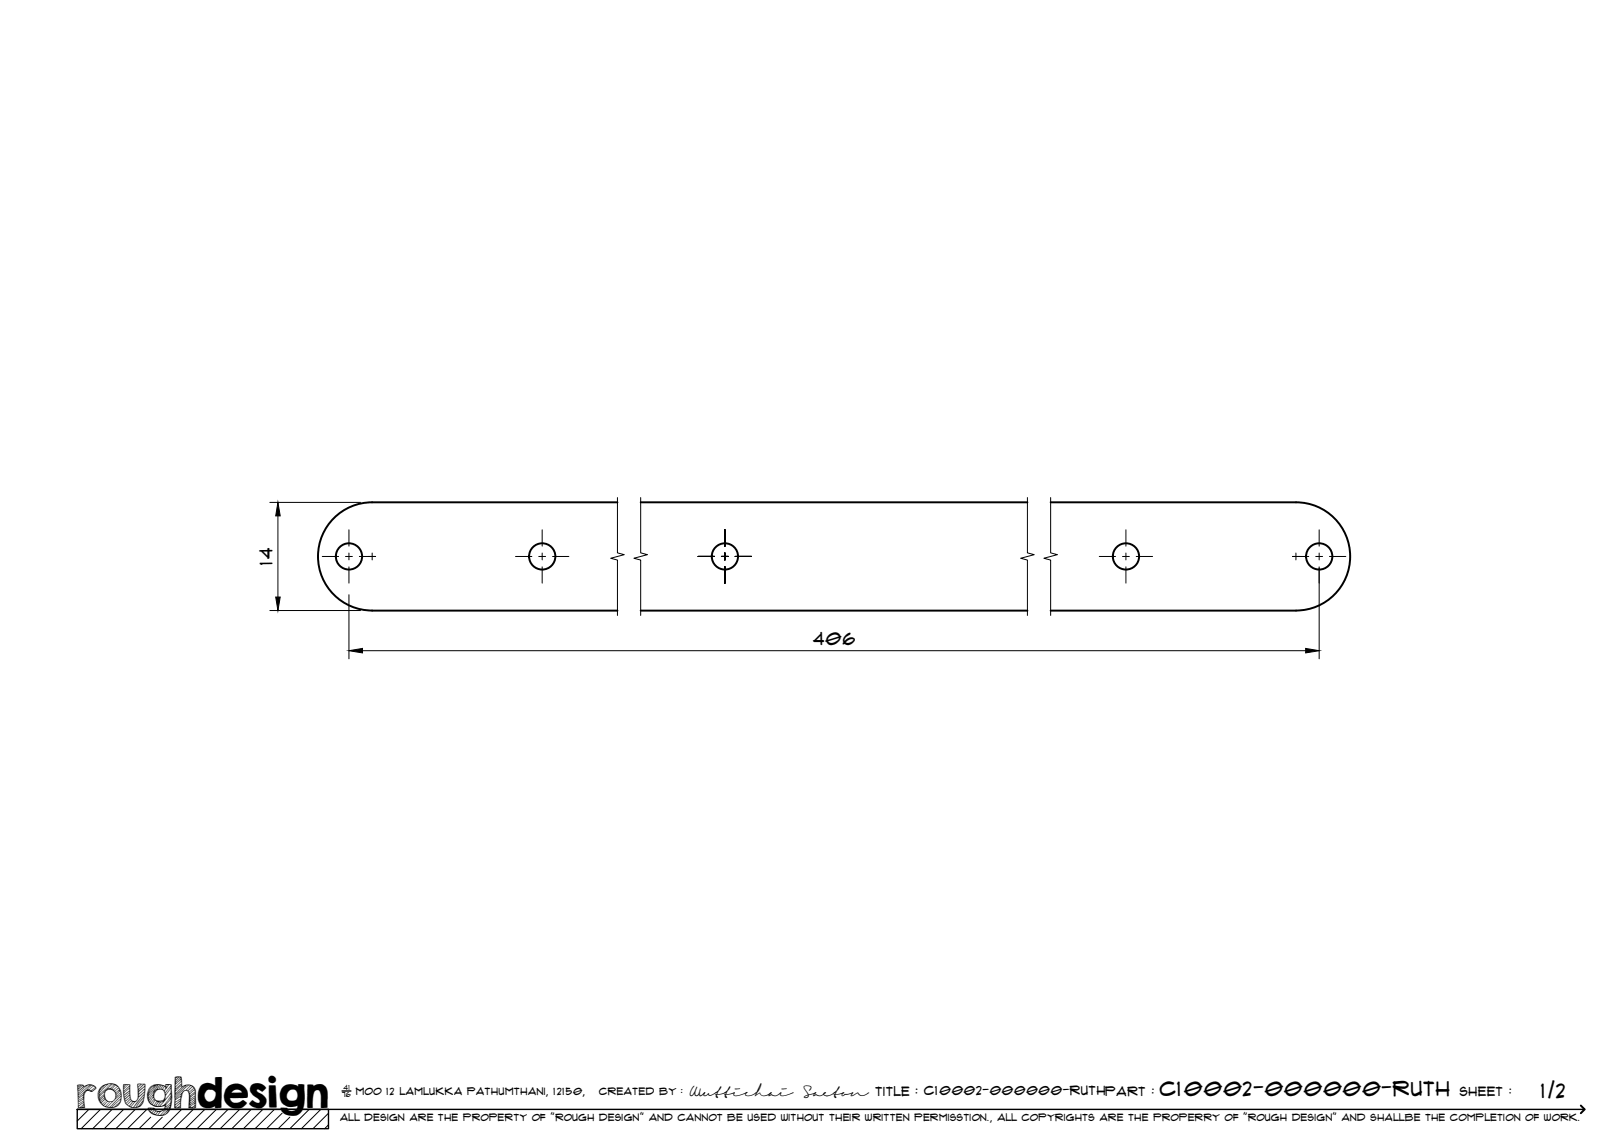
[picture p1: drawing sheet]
<svg xmlns="http://www.w3.org/2000/svg" width="420mm" height="297mm" viewBox="0 0 420 297" stroke-linecap="round" stroke-linejoin="round" font-family="sans-serif">
<!-- layer: Visible -->
<g fill="none" stroke="#000" stroke-width=".51">
<path d="M96.3 130h63.4M96.3 130a14 14 0 0 0-14 14 14 14 0 0 0 14 14M165.8 130h100M271.8 130h63.5a14 14 0 0 1 14 14 14 14 0 0 1-14 14M96.3 158h63.4M165.8 158h100M271.8 158h63.5"/>
<circle cx="90.3" cy="144" r="3.4"/>
<circle cx="140.3" cy="144" r="3.4"/>
<circle cx="187.5" cy="144" r="3.4"/>
<circle cx="291.3" cy="144" r="3.4"/>
<circle cx="341.3" cy="144" r="3.4"/>
</g>
<!-- layer: TitleBlock -->
<path d="M20 287h65v5h-65zM20 287h390M88.5 282.3h2.3" fill="none" stroke="#000" stroke-width=".36"/>
<path d="M409 286.1l1 .9-1 1" fill="none" stroke="#000" stroke-width=".51"/>
<g fill="none" stroke="#000" stroke-width=".26">
<path d="M23 287l-3 3.1M26 287l-5 5M29 287l-5 5M32 287l-5 5M35 287l-5 5M38 287l-5 5M39 289.1l-3 2.9M42 289.1l-3 2.9M47 287l-5 5M50 287l-5 5M53 287l-5 5M56 287l-5 5"/>
<path d="M59 287l-5 5M62 287l-5 5M65 287l-5 5M68 287l-5 5M71 287l-5 5M73 288l-4 4M75 289.1l-3 2.9M80 287l-5 5M83 287l-5 5M85 288l-4 4M85 291l-1 1"/>
</g>
<!-- layer: Smart Centers -->
<g fill="none" stroke="#000" stroke-width=".26">
<path d="M90.3 137.1v4.2M140.3 137.1v4.2M187.5 137.1v4.2M291.3 137.1v4.2M341.3 137.1v4.2M83.4 144h4.2M89.4 144h1.8M90.3 143.1v1.8M90.3 146.7v4.2M93 144h4.2M96.3 143.1v1.8M133.4 144h4.2"/>
<path d="M139.4 144h1.8M140.3 143.1v1.8M140.3 146.7v4.2M143 144h4.2M180.6 144h4.3M186.6 144h1.8M187.5 143.1v1.8M187.5 146.7v4.2M190.2 144h4.2M284.4 144h4.2M290.4 144h1.8M291.3 143.1v1.8"/>
<path d="M291.3 146.7v4.2M294 144h4.2M334.4 144h4.2M335.3 143.1v1.8M340.4 144h1.8M341.3 143.1v1.8M341.3 146.7v4.2M344 144h4.2"/>
</g>
<!-- layer: Break Lines -->
<path d="M159.7 128.7v14.4l1.8 .4-3.5 .9 1.7 .5v14.3M165.8 128.7v14.4l1.7 .4-3.5 .9 1.8 .5v14.3M265.8 128.7v14.4l1.8 .4-3.5 .9 1.7 .5v14.3M271.8 128.7v14.4l1.8 .4-3.5 .9 1.7 .5v14.3" fill="none" stroke="#000" stroke-width=".26"/>
<!-- layer: FD_Dimensions -->
<path d="M69.8 130h23.5M71.9 133.5v21M69.8 158h23.5M90.3 153.9v16.6M341.3 147v23.5M93.8 168.4h244" fill="none" stroke="#000" stroke-width=".26"/>
<path d="M71.9 130l.6 3.5h-1.2zM71.3 154.5h1.2l-.6 3.5zM90.3 168.4l3.5-.6v1.1zM337.8 167.8l3.5 .6-3.5 .5z" fill="#000" stroke="#000" stroke-width=".26"/>
<text font-size="9.7" x="19.9" y="286.8">roughdesign</text>
<g font-size="5.3">
<text x="300.1" y="283.6">C10002-000000-Ruth</text>
<text x="398.7" y="284">1/2</text>
</g>
<g font-size="4.6">
<text x="70.5" y="146.2" transform="rotate(-90 70.5 146.2)">14</text>
<text x="210.4" y="166.9">406</text>
</g>
<g font-size="3.4">
<text x="178.3" y="283.5">Wuttichai</text>
<text x="208.1" y="283.5">Saeton title : C10002-000000-RuthPart :</text>
</g>
<text font-size="3.3" x="377.7" y="283.5">sheet :</text>
<g font-size="2.7">
<text x="92.1" y="283.3">moo 12 Lamlukka pathumthani, 12150,</text>
<text x="155" y="283.3">created by :</text>
</g>
<text font-size="2.6" x="88" y="290.1">all design are the property of &quot;rough design&quot; and cannot be used without their written permisstion., all copyrights are the properry of &quot;rough design&quot; and shallbe the completion of work.</text>
<g font-size="1.9">
<text x="88.5" y="283.9">76</text>
<text x="88.9" y="282.1">41</text>
</g>
</svg>
